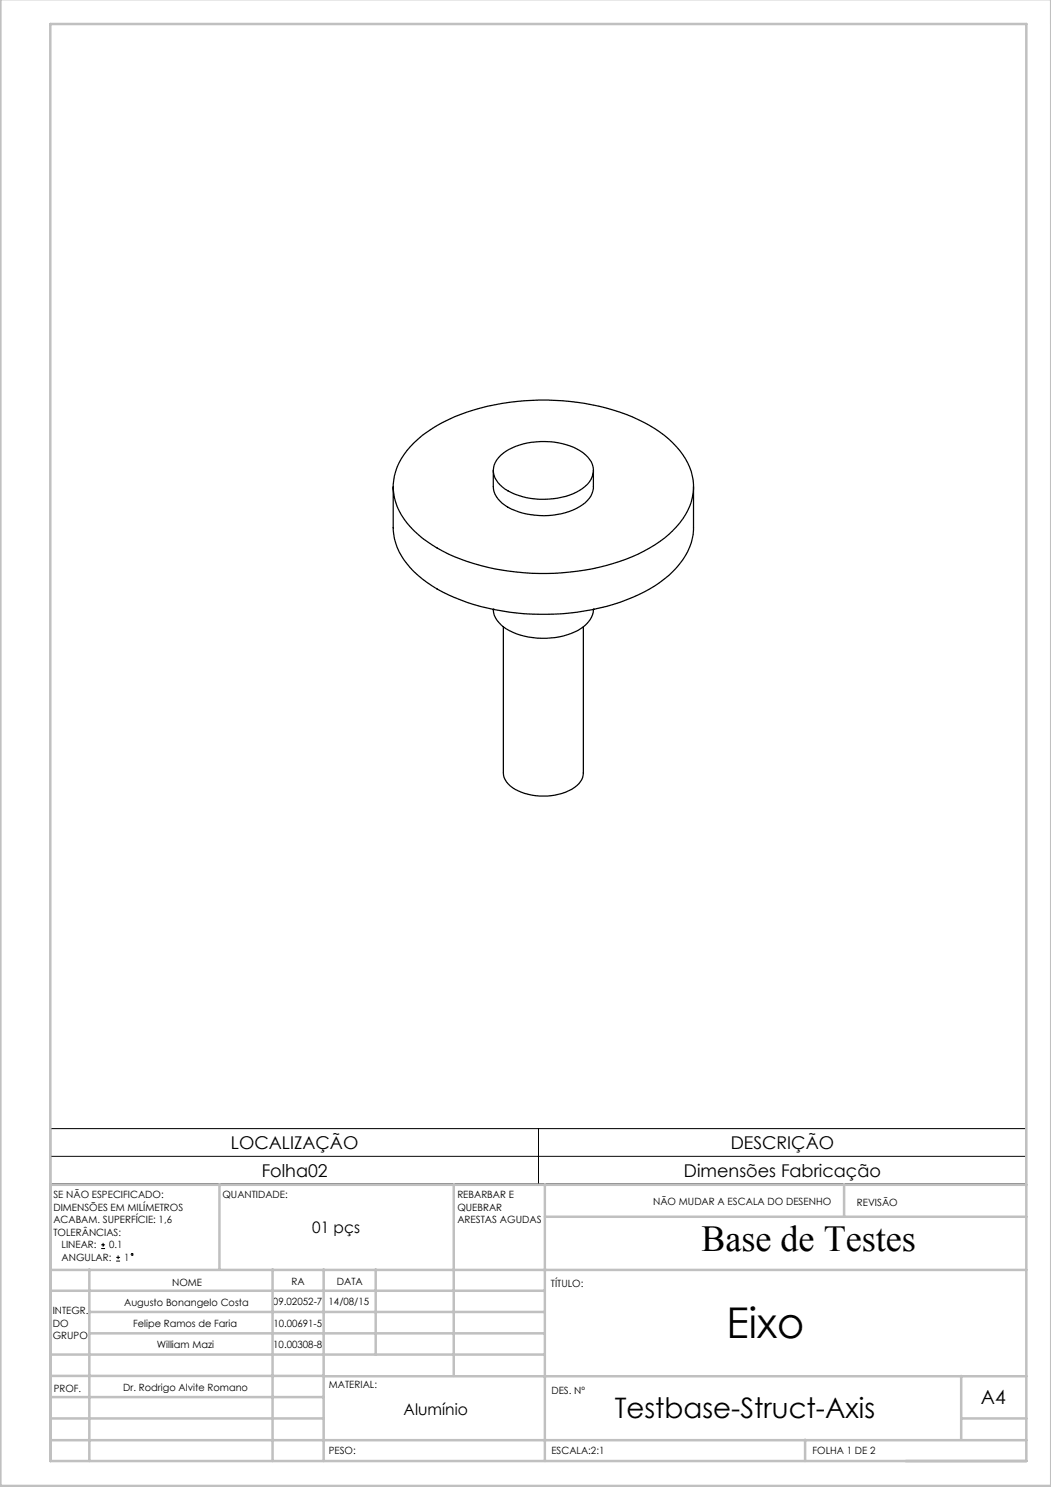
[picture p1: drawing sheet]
<svg xmlns="http://www.w3.org/2000/svg" width="210mm" height="297mm" viewBox="0 0 210 297" stroke-linecap="round" stroke-linejoin="round" font-family="sans-serif">
<g fill="none" stroke="#000" stroke-width=".2">
<path d="M10.1 225.4h195v11.1h-195zM10.1 231h195M107.6 225.4v11.1M20.2 249.4h.8M20.2 248.6h.8M20.6 248.2v.8M23.2 251.9h.8M23.2 251.1h.8M23.6 250.8v.7"/>
<circle cx="26.4" cy="250.5" r=".19"/>
</g>
<g fill="none" stroke="#c0c0c0" stroke-width=".5">
<path d="M.1 -.1v296.9h209.9v-296.9M10.1 4.8h195v287h-195zM10.1 236.6h195M43.9 236.6v16.9M90.7 236.6v38.2M108.9 236.6v55.2M168.7 236.6v6.3M10.1 257.8h98.8M10.1 253.6h195M17.9 253.5v38.3M54.5 253.5v38.3M64.7 253.5v38.3"/>
<path d="M75.1 253.5v17M108.9 243h96.2M10.1 270.5h98.8M10.1 279h54.6M10.1 274.8h54.6M17.9 266.3h91M17.9 262h91M64.7 274.9h140.4M192.1 274.8v12.7M10.1 283.3h54.6M10.1 287.7h195M160.9 287.5v4.3"/>
<path d="M192.1 283.3h13"/>
</g>
<path d="M78.6 97.2v8.2a12.7 12.7 0 0 0 4.9 9.5 34 34 0 0 0 16.8 7.1 47 47 0 0 0 28.4-3.8 18.3 18.3 0 0 0 9.4-9.8l.5-2.6v-8.6M82.7 88.4a32 32 0 0 1 16.2-7.5 48 48 0 0 1 28.6 2.9 19.5 19.5 0 0 1 10.3 9.5 11 11 0 0 1-2.7 11.9 28.4 28.4 0 0 1-14 7.8 48.7 48.7 0 0 1-31.5-2.3 20.7 20.7 0 0 1-9.9-8.7 11 11 0 0 1 2.3-12.8zM98.6 93.9v3.3a5.4 5.4 0 0 0 3.6 4.5 15.4 15.4 0 0 0 14.2-.9 4.4 4.4 0 0 0 2.2-3.6v-3.3M100 91a13.8 13.8 0 0 1 11.5-2.6 9.6 9.6 0 0 1 6.6 3.8 4 4 0 0 1-1.7 5.4 15.3 15.3 0 0 1-15.5 .1 4.2 4.2 0 0 1-2.2-4.8l.5-1zM98.6 121.7h.1M98.6 121.7a5.1 5.1 0 0 0 3.2 4.3 15.3 15.3 0 0 0 14.9-.9 4.5 4.5 0 0 0 1.9-3.4M100.6 125.2v29.2a4.7 4.7 0 0 0 3.5 3.8 11.9 11.9 0 0 0 11.1-1.3l.4-.3a3.2 3.2 0 0 0 1-2.2v-29.2M118.6 121.7h.1" fill="none" stroke="#000" stroke-width=".25"/>
<text font-size="8.5" x="145.2" y="267.2">Eixo</text>
<text font-size="7.3" x="140.1" y="249.9">Base de Testes</text>
<text font-size="5.6" x="122.8" y="283.3">Testbase-Struct-Axis</text>
<text font-size="3.9" x="196" y="280.4">A4</text>
<g font-size="3.5">
<text x="46.2" y="229.5">LOCALIZAÇÃO</text>
<text x="146" y="229.5">DESCRIÇÃO</text>
<text x="52.3" y="235">Folha02</text>
<text x="136.7" y="235">Dimensões Fabricação</text>
</g>
<g font-size="3.2">
<text x="62.4" y="246.2">01 pçs</text>
<text x="80.6" y="282.7">Alumínio</text>
</g>
<g font-size="2">
<text x="10.7" y="239.4">SE NÃO ESPECIFICADO:</text>
<text x="44.4" y="239.4">QUANTIDADE:</text>
<text x="91.4" y="239.3">REBARBAR E</text>
<text x="10.7" y="241.9">DIMENSÕES EM MILÍMETROS</text>
<text x="10.7" y="244.4">ACABAM. SUPERFÍCIE: 1,6</text>
<text x="91.4" y="241.8">QUEBRAR</text>
<text x="91.4" y="244.3">ARESTAS AGUDAS</text>
<text x="130.5" y="240.8">NÃO MUDAR A ESCALA DO DESENHO</text>
<text x="171.2" y="241">REVISÃO</text>
<text x="10.7" y="246.9">TOLERÂNCIAS:</text>
<text x="12.3" y="249.4">LINEAR:</text>
<text x="12.3" y="251.9">ANGULAR:</text>
<text x="21.8" y="249.4">0.1</text>
<text x="24.8" y="251.9">1</text>
<text x="34.4" y="256.8">NOME</text>
<text x="58.3" y="256.7">RA</text>
<text x="67.3" y="256.7">DATA</text>
<text x="110.1" y="257.1">TÍTULO:</text>
<text x="10.5" y="262.4">INTEGR.</text>
<text x="24.8" y="260.9">Augusto Bonangelo Costa</text>
<text x="54.5" y="260.7">09.02052-7</text>
<text x="65.7" y="260.7">14/08/15</text>
<text x="10.5" y="264.9">DO</text>
<text x="10.5" y="267.4">GRUPO</text>
<text x="26.6" y="265.1">Felipe Ramos de Faria</text>
<text x="31.3" y="269.2">William Mazi</text>
<text x="54.6" y="269.2">10.00308-8</text>
<text x="54.6" y="265.1">10.00691-5</text>
<text x="10.7" y="277.9">PROF.</text>
<text x="24.6" y="277.8">Dr. Rodrigo Alvite Romano</text>
<text x="65.7" y="277.3">MATERIAL:</text>
<text x="110.2" y="278.5">DES. Nº</text>
<text x="65.7" y="290.3">PESO:</text>
<text x="110.2" y="290.5">ESCALA:2:1</text>
<text x="162.4" y="290.4">FOLHA 1 DE 2</text>
</g>
</svg>
